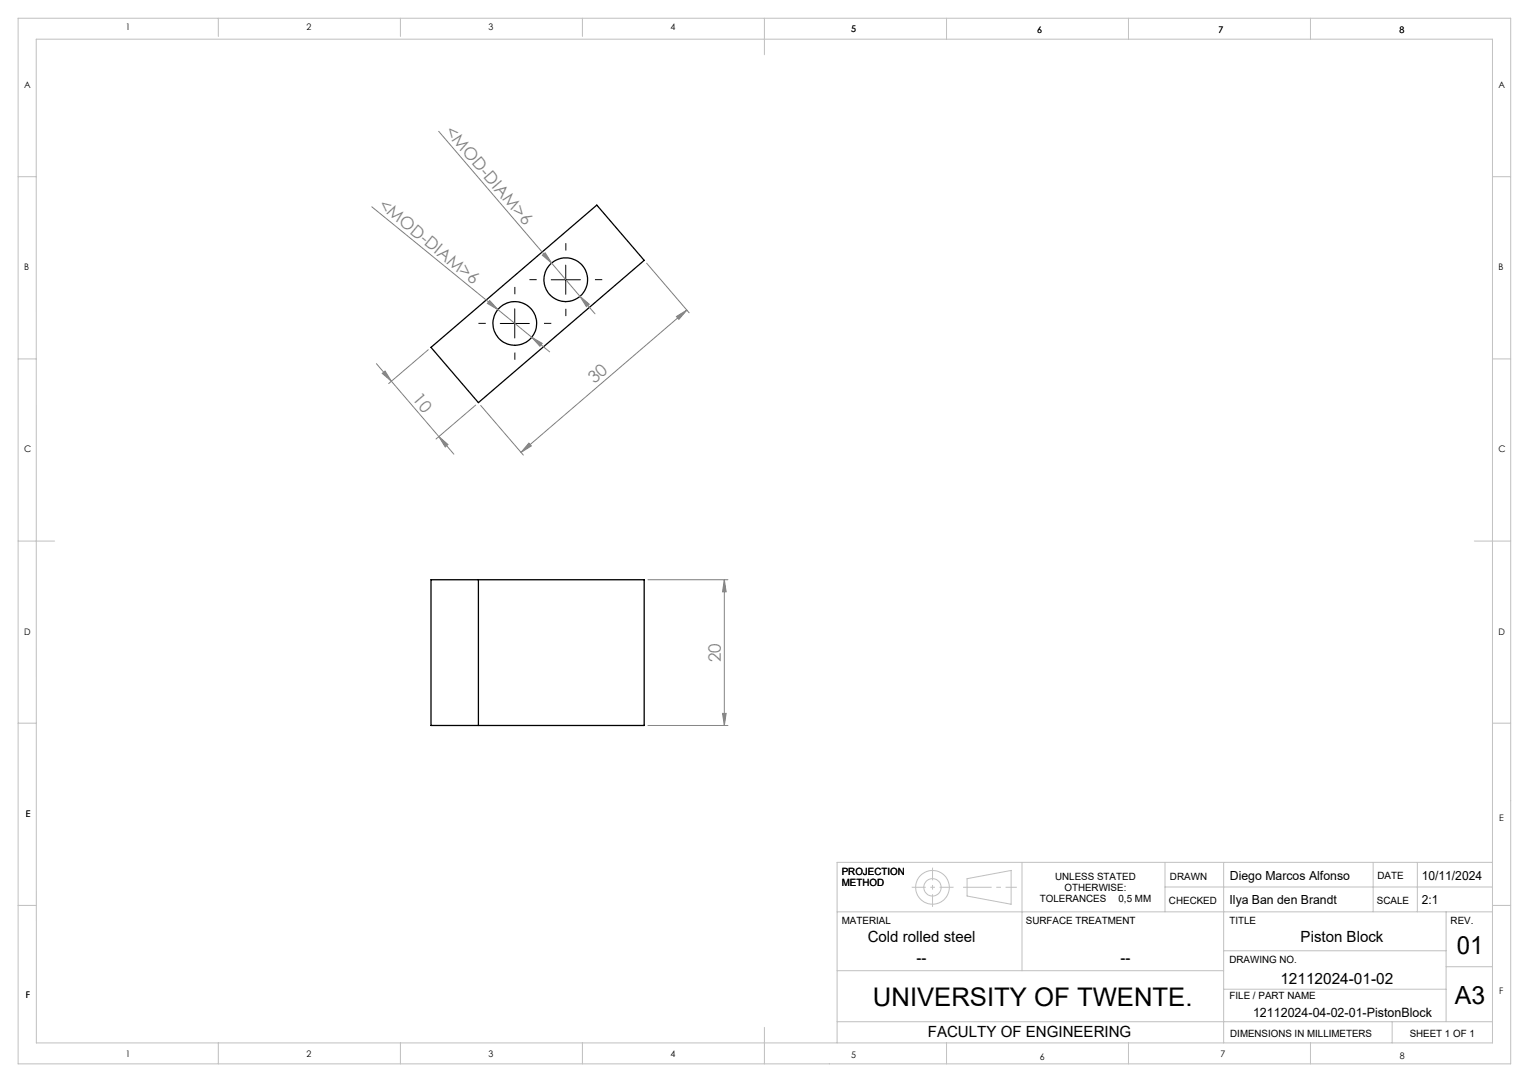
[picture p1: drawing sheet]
<svg xmlns="http://www.w3.org/2000/svg" width="420mm" height="297mm" viewBox="0 0 420 297" stroke-linecap="round" stroke-linejoin="round" font-family="sans-serif">
<g fill="none" stroke="#000" stroke-width=".35">
<path d="M118.4 95.4l45.5-39.1 13.1 15.2-45.6 39zM118.4 159.1h58.6v40h-58.6zM131.4 159.1v40"/>
<circle cx="155.4" cy="76.8" r="6"/>
<circle cx="141.4" cy="88.8" r="6"/>
</g>
<g fill="none" stroke="#808080" stroke-width=".27">
<path d="M120.5 36.1l31 36.1M102.1 56.8l48.9 39.8M149 70.1l.8-.7 1.7 2.8zM151.5 72.2l7.8 9.1M177.6 72.2l11.7 13.7M103.4 99.8l4.1 4.9M117.7 96l-10.9 9.3M134.5 82.5l2.3 2.5-2.9-1.7zM146 92.6l2.9 1.7-.6 .7zM159.3 81.3l2.6 2.2-.8 .7zM159.3 81.3l4.1 4.8M185.8 86.9l2.9-1.8-2.2 2.6z"/>
<path d="M188.7 85.1l-45.6 39.1M105 102.5l.8-.7 1.7 2.9zM107.5 104.7l13 15.1M120.5 119.8l2.5 2.2-.7 .7zM120.5 119.8l4.2 4.9M130.7 111.2l-10.9 9.3M132 111.3l11.8 13.6M145.3 121.6l.6 .8-2.8 1.8zM178 159.1h22M199 159.1l.5 3.4h-1zM199 159.1v40M178 199.1h22"/>
<path d="M198.5 195.8h1l-.5 3.3z"/>
</g>
<g fill="none" stroke="#c0c0c0" stroke-width=".27">
<path d="M5 5h410v287h-410zM9.9 10.8h400.1v275.5h-400zM60 5v5M110 5v5M160 5v5M210 5v10M260 5v5.8M310 5v5.8M360 5v5.8M5 48.5h5M410 48.5h5M5 98.5h5"/>
<path d="M410 98.5h5M5 148.5h10M405 148.5h10M5 198.5h5M410 198.5h5M280.7 236.7v29.7M320 236.7v13.6M336.1 236.7v49.6M377.2 236.7v13.6M389.3 236.7v13.6M410 236.7h-180.1v49.6M5 248.5h5"/>
<path d="M229.9 250.3h180.1M265.6 241.2l12.1-2.3v9.3l-12.1-2.2zM320 243.5h90M397.2 250.3v30.2M410 248.5h5M229.9 266.4h106.2M336.1 271.5h61.1M336.1 261h61.1M397.2 265.4h12.8M60 286.3v5.7M110 286.3v5.7M160 286.3v5.7"/>
<path d="M210 282v10M229.9 280.5h180.1M260 286.3v5.7M310 286.3v5.7M360 286.3v5.7M382.4 280.5v5.8"/>
<circle cx="256.1" cy="243.6" r="2.39"/>
<circle cx="256.1" cy="243.6" r="4.6"/>
</g>
<path d="M147.4 76.8h-2M155.4 68.8v-2M163.4 76.8h2M133.4 88.8h-2M141.4 80.8v-2M141.4 96.8v2M149.4 88.8h2M155.4 84.8v2" fill="none" stroke="#000" stroke-width=".27" stroke-dasharray="15.2 1.3 1.3 1.3" stroke-linecap="butt"/>
<path d="M256.2 238.2v10.7" fill="none" stroke="#c0c0c0" stroke-width=".27" stroke-dasharray="15.2 1.3 1.3 1.3" stroke-dashoffset="11.8" stroke-linecap="butt"/>
<path d="M250.4 243.6h11.5" fill="none" stroke="#c0c0c0" stroke-width=".27" stroke-dasharray="15.2 1.3 1.3 1.3" stroke-dashoffset="11.4" stroke-linecap="butt"/>
<path d="M264.5 243.6h14.8" fill="none" stroke="#c0c0c0" stroke-width=".27" stroke-dasharray="15.2 1.3 1.3 1.3" stroke-dashoffset="7.4" stroke-linecap="butt"/>
<path d="M151.4 76.8h8M155.4 72.8v8M137.4 88.8h8M141.4 84.8v8" fill="none" stroke="#000" stroke-width=".27"/>
<g fill="#808080">
<path d="M120.5 119.8l2.5 2.2-.7 .7zM105 102.5l.8-.7 1.7 2.9z"/>
<path d="M159.3 81.3l1.8 2.9 .8-.7zM149 70.1l2.5 2.1-1.7-2.8z"/>
<path d="M146 92.6l2.3 2.4 .6-.7zM134.5 82.5l-.6 .8 2.9 1.7z"/>
<path d="M145.3 121.6l.6 .8-2.8 1.8zM185.8 86.9l2.9-1.8-2.2 2.6z"/>
<path d="M199 159.1l.5 3.4h-1zM198.5 195.8h1l-.5 3.3z"/>
</g>
<text font-size="7.1" x="239.8" y="276.1">UNIVERSITY OF TWENTE.</text>
<g font-size="6.9">
<text x="400.2" y="261.8">01</text>
<text x="399.7" y="275.7">A3</text>
</g>
<g font-size="4.7" fill="#808080">
<text x="122.1" y="36.4" transform="rotate(49 122.1 36.4)">&lt;MOD-DIAM&gt;6</text>
<text x="103.8" y="56.8" transform="rotate(39 103.8 56.8)">&lt;MOD-DIAM&gt;6</text>
<text x="163.3" y="105.5" transform="rotate(-41 163.3 105.5)">30</text>
<text x="113.1" y="109.6" transform="rotate(49 113.1 109.6)">10</text>
<text x="198" y="181.7" transform="rotate(-90 198 181.7)">20</text>
</g>
<g font-size="4.2">
<text x="238.4" y="258.5">Cold rolled steel</text>
<text x="357.3" y="258.5">Piston Block</text>
<text x="251.8" y="264.2">--</text>
<text x="307.8" y="264.2">--</text>
<text x="351.7" y="270">12112024-01-02</text>
<text x="254.9" y="284.6">FACULTY OF ENGINEERING</text>
</g>
<text font-size="3.5" x="344.2" y="279.1">12112024-04-02-01-PistonBlock</text>
<g font-size="3.4">
<text x="337.8" y="241.7">Diego Marcos Alfonso</text>
<text x="390.5" y="241.6">10/11/2024</text>
<text x="337.8" y="248.3">Ilya Ban den Brandt</text>
<text x="390.6" y="248.2">2:1</text>
</g>
<g font-size="2.7">
<text x="231.2" y="240.1">PROJECTION</text>
<text x="231.2" y="243.1">METHOD</text>
<text x="289.8" y="241.5">UNLESS STATED</text>
<text x="292.4" y="244.5">OTHERWISE:</text>
<text x="321.4" y="241.5">DRAWN</text>
<text x="378.4" y="241.3">DATE</text>
<text x="285.6" y="247.5">TOLERANCES</text>
<text x="307.3" y="247.5">0,5 MM</text>
<text x="321.1" y="248.1">CHECKED</text>
<text x="378.2" y="248">SCALE</text>
<text x="231.2" y="253.5">MATERIAL</text>
<text x="281.8" y="253.5">SURFACE TREATMENT</text>
<text x="337.7" y="253.5">TITLE</text>
<text x="398.5" y="253.5">REV.</text>
<text x="337.7" y="264.2">DRAWING NO.</text>
<text x="337.7" y="274.2">FILE / PART NAME</text>
<text x="337.9" y="284.6">DIMENSIONS IN MILLIMETERS</text>
<text x="387.3" y="284.6">SHEET 1 OF 1</text>
</g>
<g font-size="2.5">
<text x="34.6" y="8.2">1</text>
<text x="84.2" y="8.2">2</text>
<text x="134.2" y="8.2">3</text>
<text x="184.2" y="8.2">4</text>
<text x="233.8" y="8.8">5</text>
<text x="284.9" y="8.9">6</text>
<text x="334.7" y="8.9">7</text>
<text x="384.4" y="8.9">8</text>
<text x="6.7" y="24.2">A</text>
<text x="411.7" y="24.2">A</text>
<text x="6.7" y="74.2">B</text>
<text x="411.7" y="74.2">B</text>
<text x="6.7" y="124.2">C</text>
<text x="411.7" y="124.2">C</text>
<text x="6.7" y="174.2">D</text>
<text x="411.7" y="174.2">D</text>
<text x="7.1" y="224.3">E</text>
<text x="411.8" y="225.4">E</text>
<text x="7.1" y="273.9">F</text>
<text x="411.8" y="272.8">F</text>
<text x="34.6" y="290.2">1</text>
<text x="84.2" y="290.2">2</text>
<text x="134.2" y="290.2">3</text>
<text x="184.2" y="290.2">4</text>
<text x="233.8" y="290.5">5</text>
<text x="285.6" y="291">6</text>
<text x="335.2" y="290.2">7</text>
<text x="384.5" y="290.7">8</text>
</g>
</svg>
